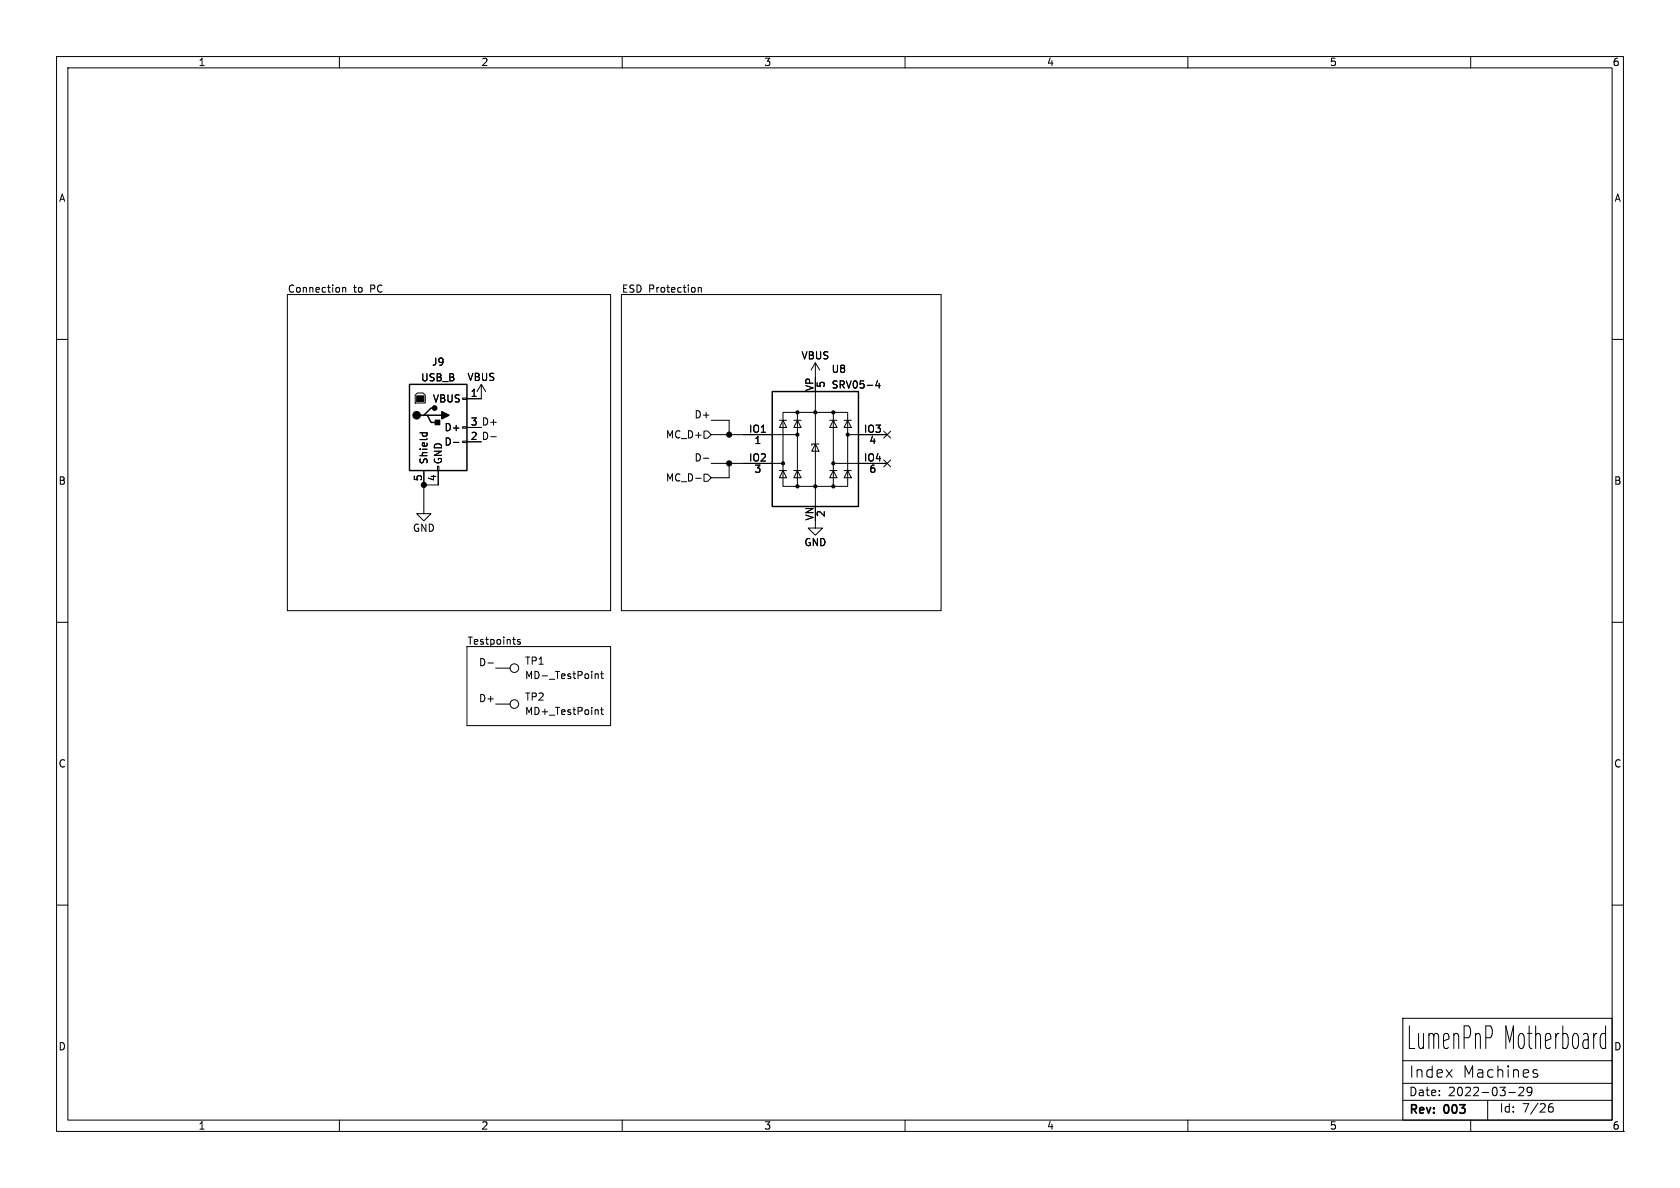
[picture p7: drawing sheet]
<svg xmlns="http://www.w3.org/2000/svg" width="297mm" height="210mm" viewBox="0 0 297 210" stroke-linecap="round" stroke-linejoin="round" font-family="sans-serif">
<g fill="none" stroke="#000" stroke-width=".18">
<path d="M10 10h277v190h-277zM12 12h273v186h-273zM60 10v2M110 10v2M160 10v2M210 10v2M260 10v2M10 60h2M50.8 52.1h57.1v55.9h-57.1zM60.6 50.8v.9M60.6 50.9l.2-.1 .3 .1v.8M109.9 52.1h56.5v55.9h-56.5z"/>
<path d="M123.4 50.9l.2-.1 .3 .1 .1 .8M123.4 50.8v.9M285 60h2M73.4 69.9l.4-.4h1l.4 .4v1.3h-1.8zM74.2 76.5h1.3M74.7 76.5v.4M75.4 76.5l.1 .4M80.2 78.2h.9M81.8 78h.7v.2h-.7zM81.8 75.4h.7v.3h-.7zM81.8 70.4h.7v.2h-.7zM82.5 75.6h2.6"/>
<path d="M85.1 67.9v2.6h-2.6M85.1 67.9l-.8 1.3M85.1 67.9l.8 1.3M86.8 77.2h.9M124.5 76.2h.6l.6 .6-.6 .7h-.6zM125.7 76.8h15.3M125.7 74.3h3.2v2.5M137.8 74.3h1.3M138.4 72.9h11.5v13.1h-11.5zM138.4 74.3l.7 1.3h-1.3zM140.3 74.3h1.3M141 74.3l.6 1.3h-1.3z"/>
<path d="M141 72.9v13.1M144.1 78.5l.7 1.3h-1.3zM144.1 64.1l-.7 1.3M144.1 64.1v2.6M144.1 69.2v20.3M144.1 64.1l.8 1.3M144.8 78.5h-1.3v.2M146.7 74.3h1.3M147.3 74.3l.7 1.3h-1.3zM147.3 72.9v13.1M149.2 74.3h1.3M149.9 74.3l.6 1.3h-1.3z"/>
<path d="M149.9 76.8h6.9M155.1 67.3l-.3 .9h.8M155.4 67.8v.8M156.2 76.2l1.3 1.2M157.5 76.2l-1.3 1.2M74.9 83.2v7.6h-1.2l1.2 1.3 1.3-1.3h-1.3M77.3 82.4h.3v.8h-.3zM77.5 83.2v2.5h-2.6M123 84.6h1M124.4 81h.9M124.5 83.8h.6l.6 .7-.6 .6h-.6zM125.7 81.9h12.7"/>
<path d="M128.9 81.9v2.6h-3.2M137.8 83.2h1.3M138.4 83.2l.7 1.3h-1.3zM140.3 83.2h1.3M141 83.2l.6 1.3h-1.3zM144.1 92.1v1.2h-1.2l1.2 1.3 1.3-1.3h-1.3M146.7 83.2h1.3M147.3 83.2l.7 1.3h-1.3zM147.3 81.9h9.5M149.2 83.2h1.3M149.9 83.2l.6 1.3h-1.3zM156.2 81.3l1.3 1.2"/>
<path d="M157.5 81.3l-1.3 1.2M10 110h2M82.5 114.3h25.4v14h-25.4zM86.3 117.2h.9M87.6 118.1h2.6M92 113.1l-.3-.1-.2 .2v.2l.5 .1v.3h-.5M105.2 119.2l.2-.1 .3 .1 .1 .8M105.2 119.1v.9M106.2 119.1h.5M106.4 118.7v1.1l.3 .2M285 110h2M87.6 124.5h2.6"/>
<path d="M105.4 125.5l.4 .1v.7M106.2 125.5h.5M106.4 125v1.1l.3 .2M10 160h2M285 160h2M60 198v2M110 198v2M160 198v2M210 198v2M248 180h37v18h-37zM248 194.5h37M248 191.5h37"/>
<path d="M248 187.5h37M260 198v2M263 194.5v3.5M266.7 193.1h1.2M268.5 192.3l.6-.1 .2 .1 .1 .3-.9 1.1h.9M270.8 192.8l-.3 .3h-.3l-.2-.3 .1-.5 .4-.1 .2 .1a.99 .99 0 0 1-.3 1.4h-.3M271.1 189.7l.5 .1 .3 .2-.1 .3-.6 .1M271.1 189.2l.2-.1 .5 .1M273.7 196l.3-.3h.3l.3 .3v.3l-.3 .3h-.3l-.3-.3M274.5 195.1a.59 .59 0 0 0-.8 .6M283.3 182.7h.4l.1 .2M283.8 181.3v4"/>
<path d="M283.8 185.2l-.1 .1h-.4M287 200h.1"/>
<circle cx="90.9" cy="118.1" r=".76"/>
<circle cx="90.9" cy="124.5" r=".76"/>
</g>
<path d="M72.4 67.9h10.1v15.3h-10.1zM74.9 73.4h.7l.6 1.3h1.3M75.6 73.4h2.5M76.8 72.1h-.6l-1.3 1.3h-.6M136.5 69.2h15.3v20.3h-15.3z" fill="none" stroke="#000" stroke-width=".25"/>
<g fill="#000" stroke="#000" stroke-width=".25">
<path d="M77 74.3h.7v.8h-.7zM78.1 72.8l1.3 .6-1.3 .6z"/>
<circle cx="73.7" cy="73.4" r=".63"/>
<circle cx="76.8" cy="72.1" r=".38"/>
</g>
<g fill="#000" stroke="#000" stroke-width=".18">
<path d="M73.7 70h1.2v1h-1.2z"/>
<circle cx="128.9" cy="76.8" r=".46"/>
<circle cx="141" cy="72.9" r=".28"/>
<circle cx="141" cy="76.8" r=".28"/>
<circle cx="144.1" cy="72.9" r=".28"/>
<circle cx="147.3" cy="72.9" r=".28"/>
<circle cx="149.9" cy="76.8" r=".28"/>
<circle cx="74.9" cy="85.7" r=".46"/>
<circle cx="128.9" cy="81.9" r=".46"/>
<circle cx="138.4" cy="81.9" r=".28"/>
<circle cx="141" cy="86" r=".28"/>
<circle cx="144.1" cy="86" r=".28"/>
<circle cx="147.3" cy="81.9" r=".28"/>
<circle cx="147.3" cy="86" r=".28"/>
</g>
<text font-size="5.6" x="248.7" y="185.7">LumenPnP Motherboard</text>
<g font-size="2.8">
<text x="249" y="190.7">Index</text>
<text x="258.5" y="190.7">Machines</text>
</g>
<g font-size="2.1">
<text x="249" y="197.3">Rev:</text>
<text x="249" y="194">Date:</text>
<text x="255.4" y="197.3">003</text>
<text x="256" y="194">2022-03-29</text>
<text x="265" y="196.9">Id:</text>
<text x="269.1" y="196.9">7/26</text>
</g>
<g font-size="1.8">
<text x="35" y="11.9">1</text>
<text x="85" y="11.9">2</text>
<text x="135" y="11.9">3</text>
<text x="185" y="11.9">4</text>
<text x="235" y="11.9">5</text>
<text x="285" y="11.9">6</text>
<text x="10.3" y="35.9">A</text>
<text x="285.3" y="35.9">A</text>
<text x="50.8" y="51.8">Connection</text>
<text x="62.5" y="51.8">to</text>
<text x="65.5" y="51.8">PC</text>
<text x="109.9" y="51.8">ESD Protection</text>
<text x="76.3" y="64.8">J9</text>
<text x="141.6" y="63.7">VBUS</text>
<text x="74.3" y="67.6">USB_B</text>
<text x="76.4" y="71.3">VBUS</text>
<text x="82.5" y="67.5">VBUS</text>
<text x="83.1" y="70.2">1</text>
<text x="143.9" y="69.2" transform="rotate(-90 143.9 69.2)">VP</text>
<text x="146.1" y="68.7" transform="rotate(-90 146.1 68.7)">5</text>
<text x="146.9" y="66.1">U8</text>
<text x="146.9" y="68.9">SRV05-4</text>
<text x="78.5" y="76.4">D+</text>
<text x="83.1" y="77.9">2 D-</text>
<text x="83.1" y="75.3">3 D+</text>
<text x="83.1" y="77.9">2</text>
<text x="83.1" y="75.3">3</text>
<text x="117.6" y="77.7">MC_D+</text>
<text x="122.7" y="74">D+</text>
<text x="132.3" y="76.6">IO1</text>
<text x="152.6" y="76.6">IO3</text>
<text x="75.8" y="82.2" transform="rotate(-90 75.8 82.2)">Shield</text>
<text x="78.3" y="82.2" transform="rotate(-90 78.3 82.2)">GND</text>
<text x="78.5" y="79">D-</text>
<text x="122.7" y="81.7">D-</text>
<text x="132.3" y="81.7">IO2</text>
<text x="133.3" y="78.8">1</text>
<text x="133.3" y="83.9">3</text>
<text x="152.6" y="81.7">IO4</text>
<text x="153.6" y="78.8">4</text>
<text x="153.6" y="83.9">6</text>
<text x="10.3" y="85.9">B</text>
<text x="74.7" y="85.2" transform="rotate(-90 74.7 85.2)">5</text>
<text x="77.2" y="85.2" transform="rotate(-90 77.2 85.2)">4</text>
<text x="117.6" y="85.3">MC_D-</text>
<text x="285.3" y="85.9">B</text>
<text x="72.9" y="94.2">GND</text>
<text x="143.9" y="92.1" transform="rotate(-90 143.9 92.1)">VN</text>
<text x="146.1" y="91.5" transform="rotate(-90 146.1 91.5)">2</text>
<text x="142.1" y="96.7">GND</text>
<text x="82.5" y="114.1">Testpoints</text>
<text x="84.6" y="117.8">D-</text>
<text x="92.7" y="117.7">TP1</text>
<text x="84.6" y="124.2">D+</text>
<text x="92.7" y="124.1">TP2</text>
<text x="92.7" y="120.2">MD-_TestPoint</text>
<text x="92.7" y="126.6">MD+_TestPoint</text>
<text x="10.3" y="135.9">C</text>
<text x="285.3" y="135.9">C</text>
<text x="10.3" y="185.9">D</text>
<text x="285.3" y="185.9">D</text>
<text x="35" y="199.9">1</text>
<text x="85" y="199.9">2</text>
<text x="135" y="199.9">3</text>
<text x="185" y="199.9">4</text>
<text x="235" y="199.9">5</text>
<text x="285" y="199.9">6</text>
</g>
</svg>
